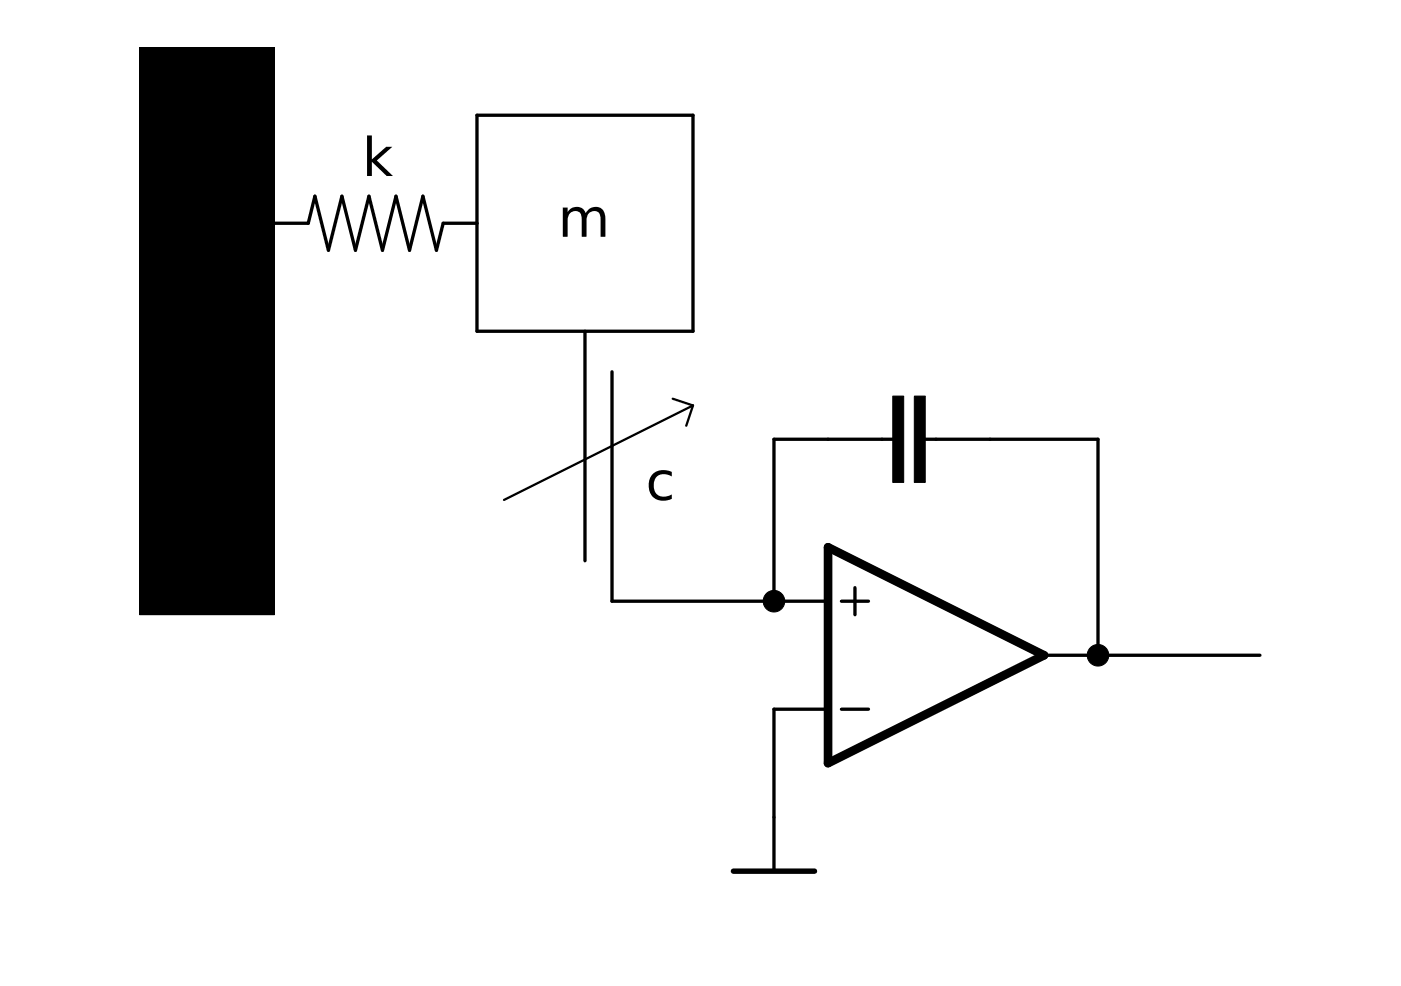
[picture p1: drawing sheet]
<?xml version="1.0" encoding="utf-8"?>
<!DOCTYPE eagle SYSTEM "eagle.dtd">
<eagle version="6.1">
<drawing>
<settings>
<setting alwaysvectorfont="no"/>
<setting verticaltext="up"/>
</settings>
<grid distance="0.1" unitdist="inch" unit="inch" style="lines" multiple="1" display="no" altdistance="0.01" altunitdist="inch" altunit="inch"/>
<schematic xreflabel="%F%N/%S.%C%R" xrefpart="/%S.%C%R">
<libraries>
<library name="supply1">
<symbols>
<symbol name="GND">
<wire x1="-1.905" y1="0" x2="1.905" y2="0" width="0.254" layer="94"/>
<text x="-2.54" y="-2.54" size="1.778" layer="96">&gt;VALUE</text>
<pin name="GND" x="0" y="2.54" visible="off" length="short" direction="sup" rot="R270"/>
</symbol>
</symbols>
<devicesets>
<deviceset name="GND" prefix="GND">
<gates>
<gate name="1" symbol="GND" x="0" y="0"/>
</gates>
<devices>
<device name="">
<technologies>
<technology name=""/>
</technologies>
</device>
</devices>
</deviceset>
</devicesets>
</library>
<library name="rcl">
<symbols>
<symbol name="C-EU">
<wire x1="0" y1="0" x2="0" y2="-0.508" width="0.1524" layer="94"/>
<wire x1="0" y1="-2.54" x2="0" y2="-2.032" width="0.1524" layer="94"/>
<text x="1.524" y="0.381" size="1.778" layer="95">&gt;NAME</text>
<text x="1.524" y="-4.699" size="1.778" layer="96">&gt;VALUE</text>
<rectangle x1="-2.032" y1="-2.032" x2="2.032" y2="-1.524" layer="94"/>
<rectangle x1="-2.032" y1="-1.016" x2="2.032" y2="-0.508" layer="94"/>
<pin name="1" x="0" y="2.54" visible="off" length="short" direction="pas" swaplevel="1" rot="R270"/>
<pin name="2" x="0" y="-5.08" visible="off" length="short" direction="pas" swaplevel="1" rot="R90"/>
</symbol>
</symbols>
<devicesets>
<deviceset name="C-EU" prefix="C" uservalue="yes">
<gates>
<gate name="G$1" symbol="C-EU" x="0" y="0"/>
</gates>
<devices>
<device name="C0402" package="C0402">
<connects>
<connect gate="G$1" pin="1" pad="1"/>
<connect gate="G$1" pin="2" pad="2"/>
</connects>
<technologies>
<technology name=""/>
</technologies>
</device>
<device name="C0504" package="C0504">
<connects>
<connect gate="G$1" pin="1" pad="1"/>
<connect gate="G$1" pin="2" pad="2"/>
</connects>
<technologies>
<technology name=""/>
</technologies>
</device>
<device name="C0603" package="C0603">
<connects>
<connect gate="G$1" pin="1" pad="1"/>
<connect gate="G$1" pin="2" pad="2"/>
</connects>
<technologies>
<technology name=""/>
</technologies>
</device>
<device name="C0805" package="C0805">
<connects>
<connect gate="G$1" pin="1" pad="1"/>
<connect gate="G$1" pin="2" pad="2"/>
</connects>
<technologies>
<technology name=""/>
</technologies>
</device>
<device name="C1005" package="C1005">
<connects>
<connect gate="G$1" pin="1" pad="1"/>
<connect gate="G$1" pin="2" pad="2"/>
</connects>
<technologies>
<technology name=""/>
</technologies>
</device>
<device name="C1206" package="C1206">
<connects>
<connect gate="G$1" pin="1" pad="1"/>
<connect gate="G$1" pin="2" pad="2"/>
</connects>
<technologies>
<technology name=""/>
</technologies>
</device>
<device name="C1210" package="C1210">
<connects>
<connect gate="G$1" pin="1" pad="1"/>
<connect gate="G$1" pin="2" pad="2"/>
</connects>
<technologies>
<technology name=""/>
</technologies>
</device>
<device name="C1310" package="C1310">
<connects>
<connect gate="G$1" pin="1" pad="1"/>
<connect gate="G$1" pin="2" pad="2"/>
</connects>
<technologies>
<technology name=""/>
</technologies>
</device>
<device name="C1608" package="C1608">
<connects>
<connect gate="G$1" pin="1" pad="1"/>
<connect gate="G$1" pin="2" pad="2"/>
</connects>
<technologies>
<technology name=""/>
</technologies>
</device>
<device name="C1812" package="C1812">
<connects>
<connect gate="G$1" pin="1" pad="1"/>
<connect gate="G$1" pin="2" pad="2"/>
</connects>
<technologies>
<technology name=""/>
</technologies>
</device>
<device name="C1825" package="C1825">
<connects>
<connect gate="G$1" pin="1" pad="1"/>
<connect gate="G$1" pin="2" pad="2"/>
</connects>
<technologies>
<technology name=""/>
</technologies>
</device>
<device name="C2012" package="C2012">
<connects>
<connect gate="G$1" pin="1" pad="1"/>
<connect gate="G$1" pin="2" pad="2"/>
</connects>
<technologies>
<technology name=""/>
</technologies>
</device>
<device name="C3216" package="C3216">
<connects>
<connect gate="G$1" pin="1" pad="1"/>
<connect gate="G$1" pin="2" pad="2"/>
</connects>
<technologies>
<technology name=""/>
</technologies>
</device>
<device name="C3225" package="C3225">
<connects>
<connect gate="G$1" pin="1" pad="1"/>
<connect gate="G$1" pin="2" pad="2"/>
</connects>
<technologies>
<technology name=""/>
</technologies>
</device>
<device name="C4532" package="C4532">
<connects>
<connect gate="G$1" pin="1" pad="1"/>
<connect gate="G$1" pin="2" pad="2"/>
</connects>
<technologies>
<technology name=""/>
</technologies>
</device>
<device name="C4564" package="C4564">
<connects>
<connect gate="G$1" pin="1" pad="1"/>
<connect gate="G$1" pin="2" pad="2"/>
</connects>
<technologies>
<technology name=""/>
</technologies>
</device>
<device name="025-024X044" package="C025-024X044">
<connects>
<connect gate="G$1" pin="1" pad="1"/>
<connect gate="G$1" pin="2" pad="2"/>
</connects>
<technologies>
<technology name=""/>
</technologies>
</device>
<device name="025-025X050" package="C025-025X050">
<connects>
<connect gate="G$1" pin="1" pad="1"/>
<connect gate="G$1" pin="2" pad="2"/>
</connects>
<technologies>
<technology name=""/>
</technologies>
</device>
<device name="025-030X050" package="C025-030X050">
<connects>
<connect gate="G$1" pin="1" pad="1"/>
<connect gate="G$1" pin="2" pad="2"/>
</connects>
<technologies>
<technology name=""/>
</technologies>
</device>
<device name="025-040X050" package="C025-040X050">
<connects>
<connect gate="G$1" pin="1" pad="1"/>
<connect gate="G$1" pin="2" pad="2"/>
</connects>
<technologies>
<technology name=""/>
</technologies>
</device>
<device name="025-050X050" package="C025-050X050">
<connects>
<connect gate="G$1" pin="1" pad="1"/>
<connect gate="G$1" pin="2" pad="2"/>
</connects>
<technologies>
<technology name=""/>
</technologies>
</device>
<device name="025-060X050" package="C025-060X050">
<connects>
<connect gate="G$1" pin="1" pad="1"/>
<connect gate="G$1" pin="2" pad="2"/>
</connects>
<technologies>
<technology name=""/>
</technologies>
</device>
<device name="C025_050-024X070" package="C025_050-024X070">
<connects>
<connect gate="G$1" pin="1" pad="1"/>
<connect gate="G$1" pin="2" pad="2"/>
</connects>
<technologies>
<technology name=""/>
</technologies>
</device>
<device name="025_050-025X075" package="C025_050-025X075">
<connects>
<connect gate="G$1" pin="1" pad="1"/>
<connect gate="G$1" pin="2" pad="2"/>
</connects>
<technologies>
<technology name=""/>
</technologies>
</device>
<device name="025_050-035X075" package="C025_050-035X075">
<connects>
<connect gate="G$1" pin="1" pad="1"/>
<connect gate="G$1" pin="2" pad="2"/>
</connects>
<technologies>
<technology name=""/>
</technologies>
</device>
<device name="025_050-045X075" package="C025_050-045X075">
<connects>
<connect gate="G$1" pin="1" pad="1"/>
<connect gate="G$1" pin="2" pad="2"/>
</connects>
<technologies>
<technology name=""/>
</technologies>
</device>
<device name="025_050-055X075" package="C025_050-055X075">
<connects>
<connect gate="G$1" pin="1" pad="1"/>
<connect gate="G$1" pin="2" pad="2"/>
</connects>
<technologies>
<technology name=""/>
</technologies>
</device>
<device name="050-024X044" package="C050-024X044">
<connects>
<connect gate="G$1" pin="1" pad="1"/>
<connect gate="G$1" pin="2" pad="2"/>
</connects>
<technologies>
<technology name=""/>
</technologies>
</device>
<device name="050-025X075" package="C050-025X075">
<connects>
<connect gate="G$1" pin="1" pad="1"/>
<connect gate="G$1" pin="2" pad="2"/>
</connects>
<technologies>
<technology name=""/>
</technologies>
</device>
<device name="050-045X075" package="C050-045X075">
<connects>
<connect gate="G$1" pin="1" pad="1"/>
<connect gate="G$1" pin="2" pad="2"/>
</connects>
<technologies>
<technology name=""/>
</technologies>
</device>
<device name="050-030X075" package="C050-030X075">
<connects>
<connect gate="G$1" pin="1" pad="1"/>
<connect gate="G$1" pin="2" pad="2"/>
</connects>
<technologies>
<technology name=""/>
</technologies>
</device>
<device name="050-050X075" package="C050-050X075">
<connects>
<connect gate="G$1" pin="1" pad="1"/>
<connect gate="G$1" pin="2" pad="2"/>
</connects>
<technologies>
<technology name=""/>
</technologies>
</device>
<device name="050-055X075" package="C050-055X075">
<connects>
<connect gate="G$1" pin="1" pad="1"/>
<connect gate="G$1" pin="2" pad="2"/>
</connects>
<technologies>
<technology name=""/>
</technologies>
</device>
<device name="050-075X075" package="C050-075X075">
<connects>
<connect gate="G$1" pin="1" pad="1"/>
<connect gate="G$1" pin="2" pad="2"/>
</connects>
<technologies>
<technology name=""/>
</technologies>
</device>
<device name="050H075X075" package="C050H075X075">
<connects>
<connect gate="G$1" pin="1" pad="1"/>
<connect gate="G$1" pin="2" pad="2"/>
</connects>
<technologies>
<technology name=""/>
</technologies>
</device>
<device name="075-032X103" package="C075-032X103">
<connects>
<connect gate="G$1" pin="1" pad="1"/>
<connect gate="G$1" pin="2" pad="2"/>
</connects>
<technologies>
<technology name=""/>
</technologies>
</device>
<device name="075-042X103" package="C075-042X103">
<connects>
<connect gate="G$1" pin="1" pad="1"/>
<connect gate="G$1" pin="2" pad="2"/>
</connects>
<technologies>
<technology name=""/>
</technologies>
</device>
<device name="075-052X106" package="C075-052X106">
<connects>
<connect gate="G$1" pin="1" pad="1"/>
<connect gate="G$1" pin="2" pad="2"/>
</connects>
<technologies>
<technology name=""/>
</technologies>
</device>
<device name="102-043X133" package="C102-043X133">
<connects>
<connect gate="G$1" pin="1" pad="1"/>
<connect gate="G$1" pin="2" pad="2"/>
</connects>
<technologies>
<technology name=""/>
</technologies>
</device>
<device name="102-054X133" package="C102-054X133">
<connects>
<connect gate="G$1" pin="1" pad="1"/>
<connect gate="G$1" pin="2" pad="2"/>
</connects>
<technologies>
<technology name=""/>
</technologies>
</device>
<device name="102-064X133" package="C102-064X133">
<connects>
<connect gate="G$1" pin="1" pad="1"/>
<connect gate="G$1" pin="2" pad="2"/>
</connects>
<technologies>
<technology name=""/>
</technologies>
</device>
<device name="102_152-062X184" package="C102_152-062X184">
<connects>
<connect gate="G$1" pin="1" pad="1"/>
<connect gate="G$1" pin="2" pad="2"/>
</connects>
<technologies>
<technology name=""/>
</technologies>
</device>
<device name="150-054X183" package="C150-054X183">
<connects>
<connect gate="G$1" pin="1" pad="1"/>
<connect gate="G$1" pin="2" pad="2"/>
</connects>
<technologies>
<technology name=""/>
</technologies>
</device>
<device name="150-064X183" package="C150-064X183">
<connects>
<connect gate="G$1" pin="1" pad="1"/>
<connect gate="G$1" pin="2" pad="2"/>
</connects>
<technologies>
<technology name=""/>
</technologies>
</device>
<device name="150-072X183" package="C150-072X183">
<connects>
<connect gate="G$1" pin="1" pad="1"/>
<connect gate="G$1" pin="2" pad="2"/>
</connects>
<technologies>
<technology name=""/>
</technologies>
</device>
<device name="150-084X183" package="C150-084X183">
<connects>
<connect gate="G$1" pin="1" pad="1"/>
<connect gate="G$1" pin="2" pad="2"/>
</connects>
<technologies>
<technology name=""/>
</technologies>
</device>
<device name="150-091X182" package="C150-091X182">
<connects>
<connect gate="G$1" pin="1" pad="1"/>
<connect gate="G$1" pin="2" pad="2"/>
</connects>
<technologies>
<technology name=""/>
</technologies>
</device>
<device name="225-062X268" package="C225-062X268">
<connects>
<connect gate="G$1" pin="1" pad="1"/>
<connect gate="G$1" pin="2" pad="2"/>
</connects>
<technologies>
<technology name=""/>
</technologies>
</device>
<device name="225-074X268" package="C225-074X268">
<connects>
<connect gate="G$1" pin="1" pad="1"/>
<connect gate="G$1" pin="2" pad="2"/>
</connects>
<technologies>
<technology name=""/>
</technologies>
</device>
<device name="225-087X268" package="C225-087X268">
<connects>
<connect gate="G$1" pin="1" pad="1"/>
<connect gate="G$1" pin="2" pad="2"/>
</connects>
<technologies>
<technology name=""/>
</technologies>
</device>
<device name="225-108X268" package="C225-108X268">
<connects>
<connect gate="G$1" pin="1" pad="1"/>
<connect gate="G$1" pin="2" pad="2"/>
</connects>
<technologies>
<technology name=""/>
</technologies>
</device>
<device name="225-113X268" package="C225-113X268">
<connects>
<connect gate="G$1" pin="1" pad="1"/>
<connect gate="G$1" pin="2" pad="2"/>
</connects>
<technologies>
<technology name=""/>
</technologies>
</device>
<device name="275-093X316" package="C275-093X316">
<connects>
<connect gate="G$1" pin="1" pad="1"/>
<connect gate="G$1" pin="2" pad="2"/>
</connects>
<technologies>
<technology name=""/>
</technologies>
</device>
<device name="275-113X316" package="C275-113X316">
<connects>
<connect gate="G$1" pin="1" pad="1"/>
<connect gate="G$1" pin="2" pad="2"/>
</connects>
<technologies>
<technology name=""/>
</technologies>
</device>
<device name="275-134X316" package="C275-134X316">
<connects>
<connect gate="G$1" pin="1" pad="1"/>
<connect gate="G$1" pin="2" pad="2"/>
</connects>
<technologies>
<technology name=""/>
</technologies>
</device>
<device name="275-205X316" package="C275-205X316">
<connects>
<connect gate="G$1" pin="1" pad="1"/>
<connect gate="G$1" pin="2" pad="2"/>
</connects>
<technologies>
<technology name=""/>
</technologies>
</device>
<device name="325-137X374" package="C325-137X374">
<connects>
<connect gate="G$1" pin="1" pad="1"/>
<connect gate="G$1" pin="2" pad="2"/>
</connects>
<technologies>
<technology name=""/>
</technologies>
</device>
<device name="325-162X374" package="C325-162X374">
<connects>
<connect gate="G$1" pin="1" pad="1"/>
<connect gate="G$1" pin="2" pad="2"/>
</connects>
<technologies>
<technology name=""/>
</technologies>
</device>
<device name="325-182X374" package="C325-182X374">
<connects>
<connect gate="G$1" pin="1" pad="1"/>
<connect gate="G$1" pin="2" pad="2"/>
</connects>
<technologies>
<technology name=""/>
</technologies>
</device>
<device name="375-192X418" package="C375-192X418">
<connects>
<connect gate="G$1" pin="1" pad="1"/>
<connect gate="G$1" pin="2" pad="2"/>
</connects>
<technologies>
<technology name=""/>
</technologies>
</device>
<device name="375-203X418" package="C375-203X418">
<connects>
<connect gate="G$1" pin="1" pad="1"/>
<connect gate="G$1" pin="2" pad="2"/>
</connects>
<technologies>
<technology name=""/>
</technologies>
</device>
<device name="050-035X075" package="C050-035X075">
<connects>
<connect gate="G$1" pin="1" pad="1"/>
<connect gate="G$1" pin="2" pad="2"/>
</connects>
<technologies>
<technology name=""/>
</technologies>
</device>
<device name="375-155X418" package="C375-155X418">
<connects>
<connect gate="G$1" pin="1" pad="1"/>
<connect gate="G$1" pin="2" pad="2"/>
</connects>
<technologies>
<technology name=""/>
</technologies>
</device>
<device name="075-063X106" package="C075-063X106">
<connects>
<connect gate="G$1" pin="1" pad="1"/>
<connect gate="G$1" pin="2" pad="2"/>
</connects>
<technologies>
<technology name=""/>
</technologies>
</device>
<device name="275-154X316" package="C275-154X316">
<connects>
<connect gate="G$1" pin="1" pad="1"/>
<connect gate="G$1" pin="2" pad="2"/>
</connects>
<technologies>
<technology name=""/>
</technologies>
</device>
<device name="275-173X316" package="C275-173X316">
<connects>
<connect gate="G$1" pin="1" pad="1"/>
<connect gate="G$1" pin="2" pad="2"/>
</connects>
<technologies>
<technology name=""/>
</technologies>
</device>
<device name="C0402K" package="C0402K">
<connects>
<connect gate="G$1" pin="1" pad="1"/>
<connect gate="G$1" pin="2" pad="2"/>
</connects>
<technologies>
<technology name=""/>
</technologies>
</device>
<device name="C0603K" package="C0603K">
<connects>
<connect gate="G$1" pin="1" pad="1"/>
<connect gate="G$1" pin="2" pad="2"/>
</connects>
<technologies>
<technology name=""/>
</technologies>
</device>
<device name="C0805K" package="C0805K">
<connects>
<connect gate="G$1" pin="1" pad="1"/>
<connect gate="G$1" pin="2" pad="2"/>
</connects>
<technologies>
<technology name=""/>
</technologies>
</device>
<device name="C1206K" package="C1206K">
<connects>
<connect gate="G$1" pin="1" pad="1"/>
<connect gate="G$1" pin="2" pad="2"/>
</connects>
<technologies>
<technology name=""/>
</technologies>
</device>
<device name="C1210K" package="C1210K">
<connects>
<connect gate="G$1" pin="1" pad="1"/>
<connect gate="G$1" pin="2" pad="2"/>
</connects>
<technologies>
<technology name=""/>
</technologies>
</device>
<device name="C1812K" package="C1812K">
<connects>
<connect gate="G$1" pin="1" pad="1"/>
<connect gate="G$1" pin="2" pad="2"/>
</connects>
<technologies>
<technology name=""/>
</technologies>
</device>
<device name="C1825K" package="C1825K">
<connects>
<connect gate="G$1" pin="1" pad="1"/>
<connect gate="G$1" pin="2" pad="2"/>
</connects>
<technologies>
<technology name=""/>
</technologies>
</device>
<device name="C2220K" package="C2220K">
<connects>
<connect gate="G$1" pin="1" pad="1"/>
<connect gate="G$1" pin="2" pad="2"/>
</connects>
<technologies>
<technology name=""/>
</technologies>
</device>
<device name="C2225K" package="C2225K">
<connects>
<connect gate="G$1" pin="1" pad="1"/>
<connect gate="G$1" pin="2" pad="2"/>
</connects>
<technologies>
<technology name=""/>
</technologies>
</device>
<device name="HPC0201" package="HPC0201">
<connects>
<connect gate="G$1" pin="1" pad="1"/>
<connect gate="G$1" pin="2" pad="2"/>
</connects>
<technologies>
<technology name=""/>
</technologies>
</device>
<device name="C0201" package="C0201">
<connects>
<connect gate="G$1" pin="1" pad="1"/>
<connect gate="G$1" pin="2" pad="2"/>
</connects>
<technologies>
<technology name=""/>
</technologies>
</device>
<device name="C1808" package="C1808">
<connects>
<connect gate="G$1" pin="1" pad="1"/>
<connect gate="G$1" pin="2" pad="2"/>
</connects>
<technologies>
<technology name=""/>
</technologies>
</device>
<device name="C3640" package="C3640">
<connects>
<connect gate="G$1" pin="1" pad="1"/>
<connect gate="G$1" pin="2" pad="2"/>
</connects>
<technologies>
<technology name=""/>
</technologies>
</device>
</devices>
</deviceset>
</devicesets>
</library>
<library name="linear">
<symbols>
<symbol name="OPAMP">
<wire x1="-5.08" y1="5.08" x2="-5.08" y2="-5.08" width="0.4064" layer="94"/>
<wire x1="-5.08" y1="-5.08" x2="5.08" y2="0" width="0.4064" layer="94"/>
<wire x1="5.08" y1="0" x2="-5.08" y2="5.08" width="0.4064" layer="94"/>
<wire x1="-3.81" y1="3.175" x2="-3.81" y2="1.905" width="0.1524" layer="94"/>
<wire x1="-4.445" y1="2.54" x2="-3.175" y2="2.54" width="0.1524" layer="94"/>
<wire x1="-4.445" y1="-2.54" x2="-3.175" y2="-2.54" width="0.1524" layer="94"/>
<text x="2.54" y="3.175" size="1.778" layer="95">&gt;NAME</text>
<text x="2.54" y="-5.08" size="1.778" layer="96">&gt;VALUE</text>
<pin name="-IN" x="-7.62" y="-2.54" visible="pad" length="short" direction="in"/>
<pin name="+IN" x="-7.62" y="2.54" visible="pad" length="short" direction="in"/>
<pin name="OUT" x="7.62" y="0" visible="pad" length="short" direction="out" rot="R180"/>
</symbol>
<symbol name="PWR+-">
<text x="1.27" y="3.175" size="0.8128" layer="93" rot="R90">V+</text>
<text x="1.27" y="-4.445" size="0.8128" layer="93" rot="R90">V-</text>
<pin name="V+" x="0" y="7.62" visible="pad" length="middle" direction="pwr" rot="R270"/>
<pin name="V-" x="0" y="-7.62" visible="pad" length="middle" direction="pwr" rot="R90"/>
</symbol>
</symbols>
<devicesets>
<deviceset name="OP11" prefix="IC">
<gates>
<gate name="A" symbol="OPAMP" x="15.24" y="10.16" swaplevel="1"/>
<gate name="B" symbol="OPAMP" x="38.1" y="10.16" swaplevel="1"/>
<gate name="C" symbol="OPAMP" x="15.24" y="-5.08" swaplevel="1"/>
<gate name="D" symbol="OPAMP" x="38.1" y="-5.08" swaplevel="1"/>
<gate name="P" symbol="PWR+-" x="15.24" y="10.16" addlevel="request"/>
</gates>
<devices>
<device name="D" package="SO14">
<connects>
<connect gate="A" pin="+IN" pad="3"/>
<connect gate="A" pin="-IN" pad="2"/>
<connect gate="A" pin="OUT" pad="1"/>
<connect gate="B" pin="+IN" pad="5"/>
<connect gate="B" pin="-IN" pad="6"/>
<connect gate="B" pin="OUT" pad="7"/>
<connect gate="C" pin="+IN" pad="10"/>
<connect gate="C" pin="-IN" pad="9"/>
<connect gate="C" pin="OUT" pad="8"/>
<connect gate="D" pin="+IN" pad="12"/>
<connect gate="D" pin="-IN" pad="13"/>
<connect gate="D" pin="OUT" pad="14"/>
<connect gate="P" pin="V+" pad="4"/>
<connect gate="P" pin="V-" pad="11"/>
</connects>
<technologies>
<technology name=""/>
</technologies>
</device>
<device name="S" package="DIL16">
<connects>
<connect gate="A" pin="+IN" pad="3"/>
<connect gate="A" pin="-IN" pad="2"/>
<connect gate="A" pin="OUT" pad="1"/>
<connect gate="B" pin="+IN" pad="5"/>
<connect gate="B" pin="-IN" pad="6"/>
<connect gate="B" pin="OUT" pad="7"/>
<connect gate="C" pin="+IN" pad="12"/>
<connect gate="C" pin="-IN" pad="11"/>
<connect gate="C" pin="OUT" pad="10"/>
<connect gate="D" pin="+IN" pad="14"/>
<connect gate="D" pin="-IN" pad="15"/>
<connect gate="D" pin="OUT" pad="16"/>
<connect gate="P" pin="V+" pad="4"/>
<connect gate="P" pin="V-" pad="13"/>
</connects>
<technologies>
<technology name=""/>
</technologies>
</device>
<device name="TC" package="PLCC28S">
<connects>
<connect gate="A" pin="+IN" pad="6"/>
<connect gate="A" pin="-IN" pad="3"/>
<connect gate="A" pin="OUT" pad="2"/>
<connect gate="B" pin="+IN" pad="10"/>
<connect gate="B" pin="-IN" pad="13"/>
<connect gate="B" pin="OUT" pad="14"/>
<connect gate="C" pin="+IN" pad="20"/>
<connect gate="C" pin="-IN" pad="17"/>
<connect gate="C" pin="OUT" pad="16"/>
<connect gate="D" pin="+IN" pad="24"/>
<connect gate="D" pin="-IN" pad="27"/>
<connect gate="D" pin="OUT" pad="28"/>
<connect gate="P" pin="V+" pad="8"/>
<connect gate="P" pin="V-" pad="22"/>
</connects>
<technologies>
<technology name=""/>
</technologies>
</device>
<device name="P" package="DIL14">
<connects>
<connect gate="A" pin="+IN" pad="3"/>
<connect gate="A" pin="-IN" pad="2"/>
<connect gate="A" pin="OUT" pad="1"/>
<connect gate="B" pin="+IN" pad="5"/>
<connect gate="B" pin="-IN" pad="6"/>
<connect gate="B" pin="OUT" pad="7"/>
<connect gate="C" pin="+IN" pad="10"/>
<connect gate="C" pin="-IN" pad="9"/>
<connect gate="C" pin="OUT" pad="8"/>
<connect gate="D" pin="+IN" pad="12"/>
<connect gate="D" pin="-IN" pad="13"/>
<connect gate="D" pin="OUT" pad="14"/>
<connect gate="P" pin="V+" pad="4"/>
<connect gate="P" pin="V-" pad="11"/>
</connects>
<technologies>
<technology name=""/>
</technologies>
</device>
</devices>
</deviceset>
</devicesets>
</library>
</libraries>
<attributes>
</attributes>
<variantdefs>
</variantdefs>
<classes>
<class number="0" name="default" width="0" drill="0">
</class>
</classes>
<parts>
<part name="GND1" library="supply1" deviceset="GND" device=""/>
<part name="C1" library="rcl" deviceset="C-EU" device="025-024X044"/>
<part name="IC1" library="linear" deviceset="OP11" device="D"/>
</parts>
<sheets>
<sheet>
<plain>
<wire x1="69.85" y1="88.9" x2="59.69" y2="88.9" width="0.1524" layer="100"/>
<wire x1="59.69" y1="99.06" x2="59.69" y2="93.98" width="0.1524" layer="100"/>
<wire x1="59.69" y1="93.98" x2="59.69" y2="88.9" width="0.1524" layer="100"/>
<wire x1="69.85" y1="99.06" x2="69.85" y2="88.9" width="0.1524" layer="100"/>
<wire x1="59.69" y1="99.06" x2="69.85" y2="99.06" width="0.1524" layer="100"/>
<rectangle x1="43.815" y1="75.565" x2="50.165" y2="102.235" layer="101"/>
<wire x1="59.69" y1="93.98" x2="58.1025" y2="93.98" width="0.1524" layer="100"/>
<wire x1="57.785" y1="92.71" x2="57.15" y2="95.25" width="0.1524" layer="100"/>
<wire x1="57.15" y1="95.25" x2="56.515" y2="92.71" width="0.1524" layer="100"/>
<wire x1="56.515" y1="92.71" x2="55.88" y2="95.25" width="0.1524" layer="100"/>
<wire x1="55.88" y1="95.25" x2="55.245" y2="92.71" width="0.1524" layer="100"/>
<wire x1="55.245" y1="92.71" x2="54.61" y2="95.25" width="0.1524" layer="100"/>
<wire x1="54.61" y1="95.25" x2="53.975" y2="92.71" width="0.1524" layer="100"/>
<wire x1="53.975" y1="92.71" x2="53.34" y2="95.25" width="0.1524" layer="100"/>
<wire x1="53.34" y1="95.25" x2="52.705" y2="92.71" width="0.1524" layer="100"/>
<wire x1="52.705" y1="92.71" x2="52.07" y2="95.25" width="0.1524" layer="100"/>
<wire x1="52.07" y1="95.25" x2="51.7525" y2="93.98" width="0.1524" layer="100"/>
<wire x1="57.785" y1="92.71" x2="58.1025" y2="93.98" width="0.1524" layer="100"/>
<wire x1="51.7525" y1="93.98" x2="50.165" y2="93.98" width="0.1524" layer="100"/>
<wire x1="68.8975" y1="85.725" x2="69.85" y2="85.4075" width="0.1016" layer="100"/>
<wire x1="69.85" y1="85.4075" x2="69.5325" y2="84.455" width="0.1016" layer="100"/>
<wire x1="69.85" y1="85.4075" x2="60.96" y2="80.9625" width="0.1016" layer="100"/>
<text x="63.5" y="93.345" size="1.778" layer="100">m</text>
<text x="54.2925" y="96.2025" size="1.778" layer="100">k</text>
<text x="67.6275" y="80.9625" size="1.778" layer="100">c</text>
</plain>
<instances>
<instance part="GND1" gate="1" x="73.66" y="63.5"/>
<instance part="C1" gate="G$1" x="78.74" y="83.82" rot="R90"/>
<instance part="IC1" gate="A" x="81.28" y="73.66"/>
</instances>
<busses>
</busses>
<nets>
<net name="GND" class="0">
<segment>
<pinref part="IC1" gate="A" pin="-IN"/>
<pinref part="GND1" gate="1" pin="GND"/>
<wire x1="73.66" y1="71.12" x2="73.66" y2="66.04" width="0.1524" layer="91"/>
</segment>
</net>
<net name="N$1" class="0">
<segment>
<pinref part="IC1" gate="A" pin="+IN"/>
<wire x1="73.66" y1="76.2" x2="73.66" y2="83.82" width="0.1524" layer="91"/>
<wire x1="73.66" y1="83.82" x2="76.2" y2="83.82" width="0.1524" layer="91"/>
<pinref part="C1" gate="G$1" pin="1"/>
<wire x1="73.66" y1="76.2" x2="66.04" y2="76.2" width="0.1524" layer="91"/>
<junction x="73.66" y="76.2"/>
<wire x1="66.04" y1="76.2" x2="66.04" y2="86.995" width="0.1524" layer="91"/>
</segment>
</net>
<net name="N$2" class="0">
<segment>
<pinref part="IC1" gate="A" pin="OUT"/>
<wire x1="88.9" y1="73.66" x2="88.9" y2="83.82" width="0.1524" layer="91"/>
<pinref part="C1" gate="G$1" pin="2"/>
<wire x1="88.9" y1="83.82" x2="83.82" y2="83.82" width="0.1524" layer="91"/>
<wire x1="88.9" y1="73.66" x2="96.52" y2="73.66" width="0.1524" layer="91"/>
<junction x="88.9" y="73.66"/>
</segment>
</net>
<net name="N$3" class="0">
<segment>
<wire x1="64.77" y1="78.105" x2="64.77" y2="88.9" width="0.1524" layer="91"/>
</segment>
</net>
</nets>
</sheet>
</sheets>
</schematic>
</drawing>
</eagle>
